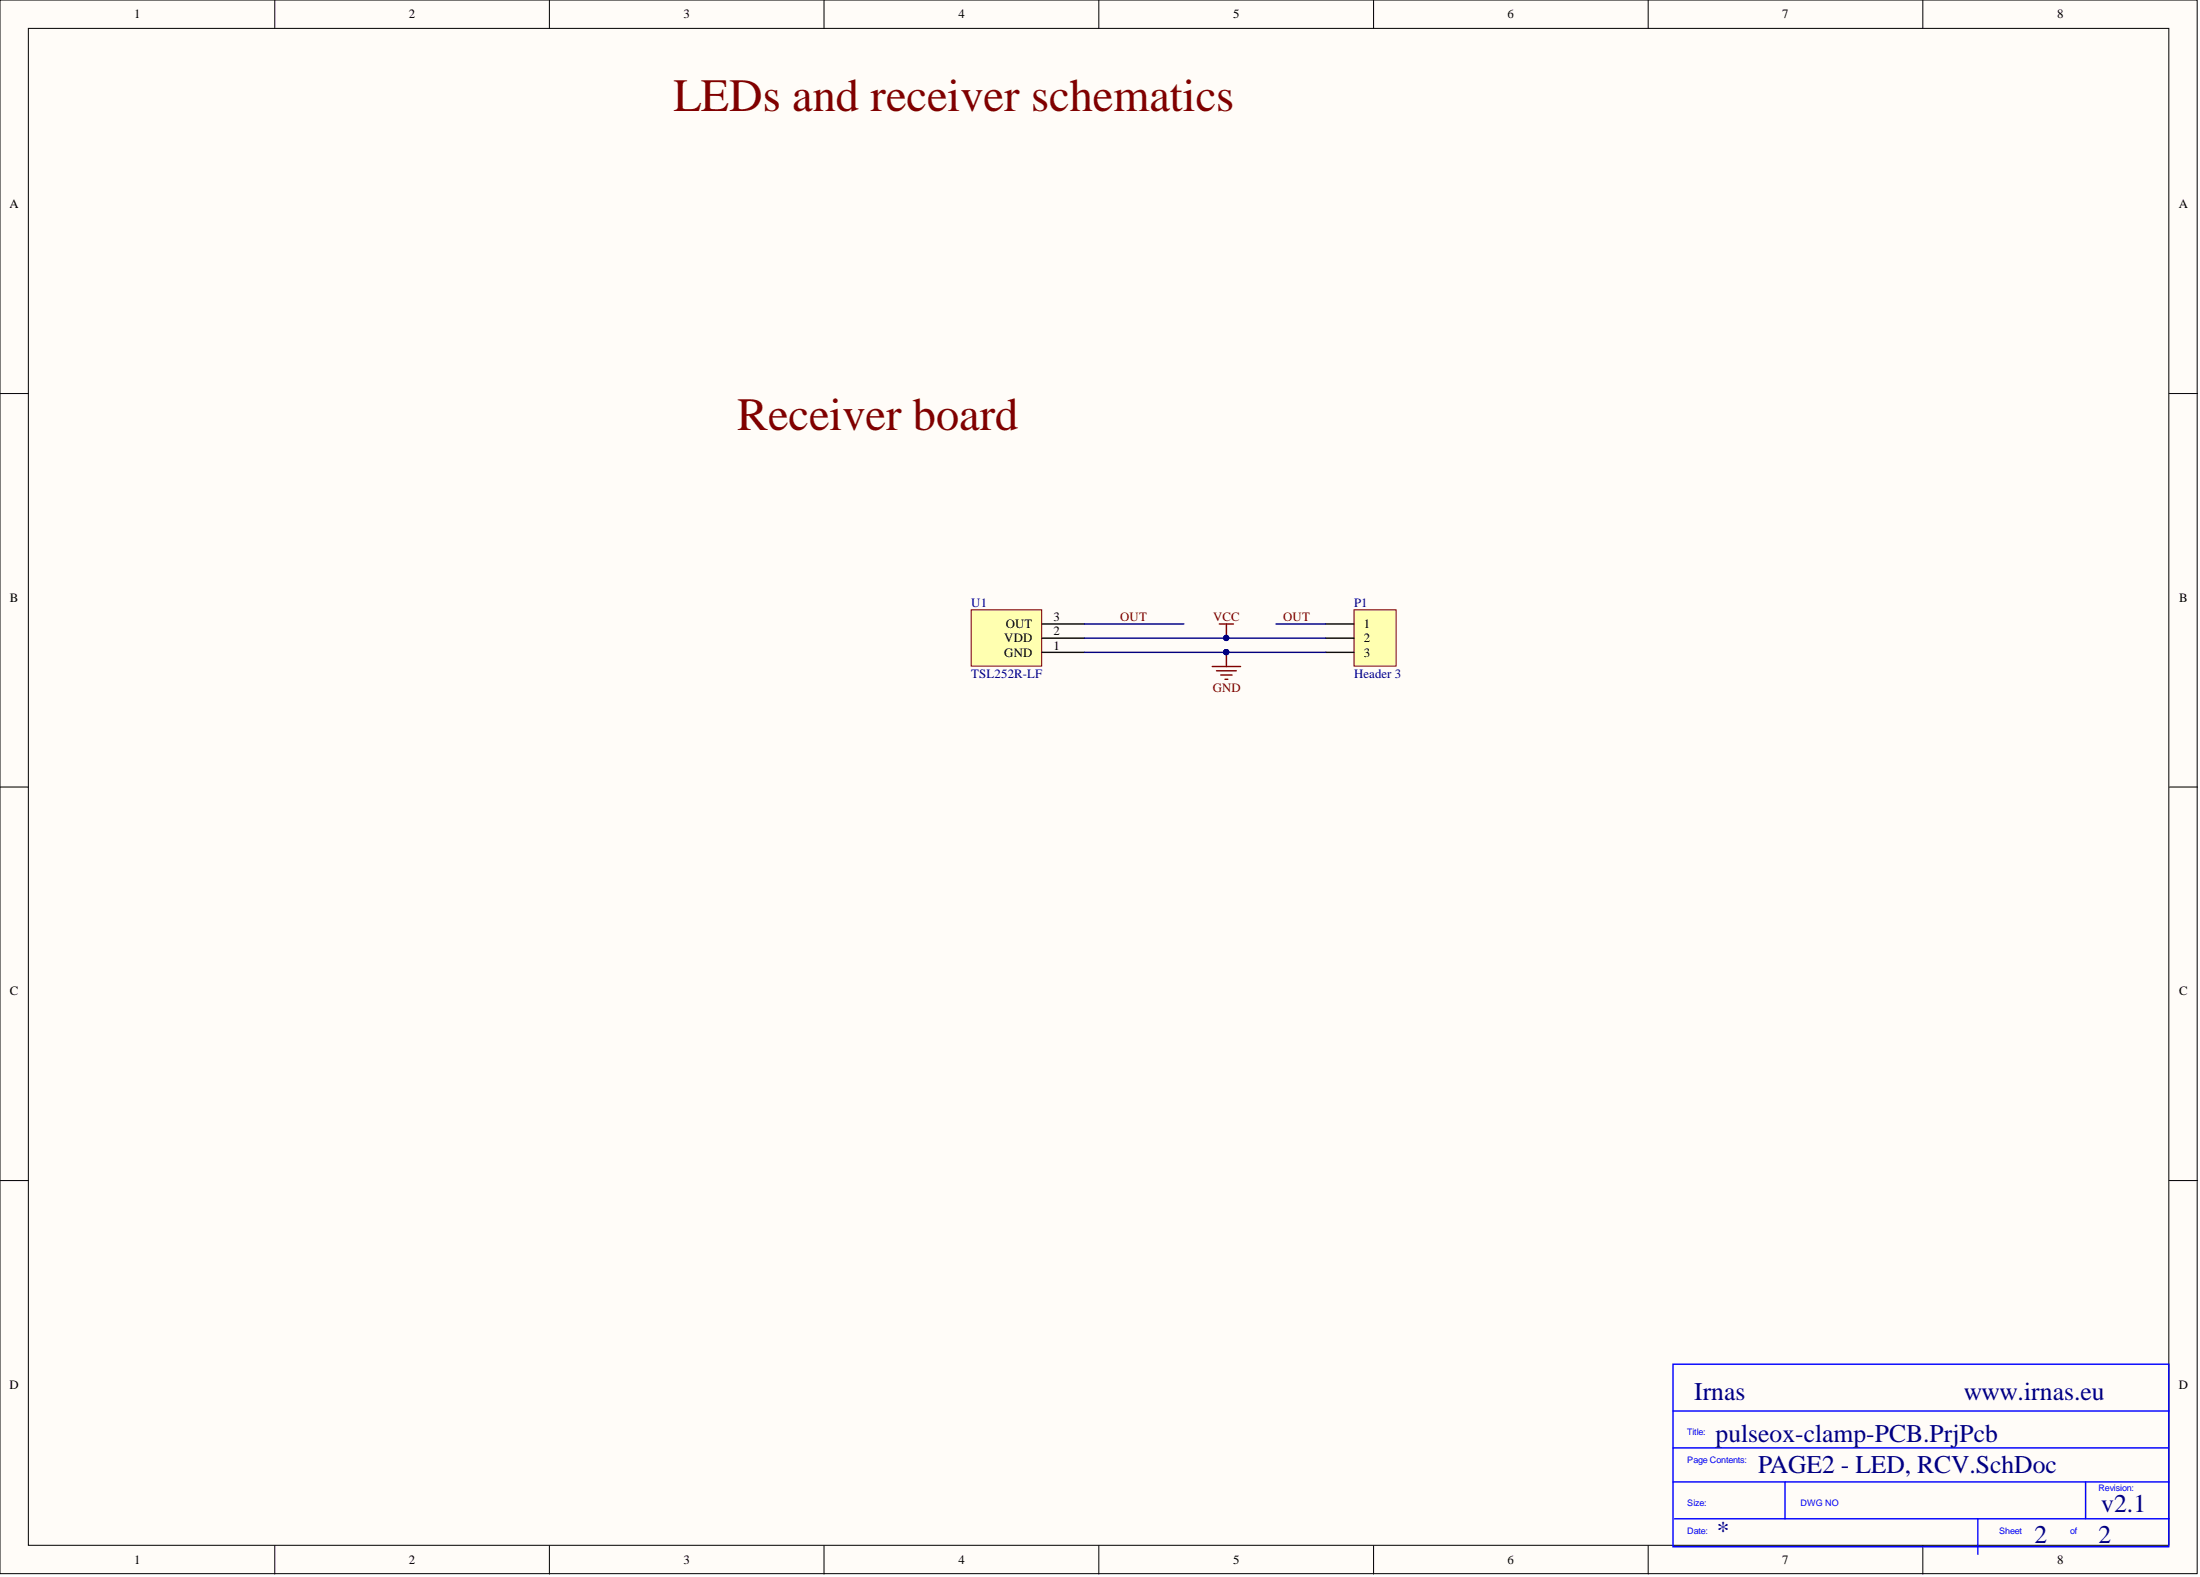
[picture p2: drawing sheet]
<svg xmlns="http://www.w3.org/2000/svg" width="393mm" height="282mm" viewBox="0 0 393 282" stroke-linecap="round" stroke-linejoin="round" font-family="sans-serif">
<g fill="#fffcf8" stroke="#000" stroke-width=".18">
<path d="M0 0h392.8v281.3h-392.8z"/>
<path d="M5.1 5.1h382.7v271.1h-382.7z"/>
</g>
<g fill="none" stroke="#000" stroke-width=".18">
<path d="M49.1 0v5.1M98.2 0v5.1M147.3 0v5.1M196.5 0v5.1M245.6 0v5.1M294.7 0v5.1M343.8 0v5.1M0 70.3h5.1M387.8 70.3h5.1M0 140.7h5.1M387.8 140.7h5.1M0 211h5.1"/>
<path d="M387.8 211h5.1M49.1 276.3v5M98.2 276.3v5M147.3 276.3v5M196.5 276.3v5M245.6 276.3v5M294.7 276.3v5M343.8 276.3v5"/>
</g>
<path d="M299.1 243.8h88.7v32.7h-88.7zM299.1 258.8h88.5M299.1 252.2h88.7M299.1 264.9h88.7M299.4 271.5h88.4M319.2 264.9v6.6M353.6 271.5v6.3M372.9 264.9v6.6" fill="none" stroke="#00f" stroke-width=".25"/>
<path d="M242.1 109h7.5v10.1h-7.5z" fill="#ffffb0" stroke="#800000" stroke-width=".18"/>
<path d="M237 111.5h5.1M237 114.1h5.1M237 116.6h5.1" fill="none" stroke="#000" stroke-width=".25"/>
<path d="M216.7 119.1h5.1M217.5 119.9h3.5M219.3 116.6v2.5M218.3 120.7h2M219 121.4h.5" fill="none" stroke="#800000" stroke-width=".25"/>
<circle cx="219.2" cy="116.6" r=".47" fill="#000080" stroke="#000080" stroke-width=".18"/>
<path d="M173.6 109h12.6v10.1h-12.6z" fill="#ffffb0" stroke="#800000" stroke-width=".18"/>
<path d="M186.3 116.6h7.6M186.3 114.1h7.6M186.3 111.5h7.6" fill="none" stroke="#000" stroke-width=".25"/>
<path d="M218 111.5h2.5M219.3 111.5v2.6" fill="none" stroke="#800000" stroke-width=".25"/>
<g fill="#000080" stroke="#000080" stroke-width=".18">
<circle cx="219.2" cy="114" r=".47"/>
<circle cx="219.2" cy="116.6" r=".47"/>
</g>
<path d="M193.9 114.1h43.1M193.9 111.5h17.8M193.9 116.6h43.1M228.1 111.5h8.9" fill="none" stroke="#000080" stroke-width=".25"/>
<g font-size="8.3" fill="#800000">
<text x="120.4" y="19.8">LEDs and receiver schematics</text>
<text x="131.8" y="76.8">Receiver board</text>
</g>
<g font-size="4.6" fill="#000080">
<text x="302.9" y="250.2">Irnas</text>
<text x="351.1" y="250.2">www.irnas.eu</text>
<text x="306.7" y="257.8">pulseox-clamp-PCB.PrjPcb</text>
<text x="314.3" y="263.4">PAGE2 - LED, RCV.SchDoc</text>
<text x="307" y="275">*</text>
<text x="363.8" y="275.8">2</text>
<text x="375.2" y="275.8">2</text>
<text x="375.7" y="270.2">v2.1</text>
</g>
<g font-size="2.3">
<text x="24" y="3.3">1</text>
<text x="73.1" y="3.3">2</text>
<text x="122.2" y="3.3">3</text>
<text x="171.4" y="3.3">4</text>
<text x="220.5" y="3.3">5</text>
<text x="269.6" y="3.3">6</text>
<text x="318.6" y="3.3">7</text>
<text x="367.8" y="3.3">8</text>
<text x="1.7" y="37.2">A</text>
<text x="389.5" y="37.2">A</text>
<text x="1.8" y="107.6">B</text>
<text x="389.6" y="107.6">B</text>
<text x="179.8" y="112.3">OUT</text>
<text x="188.3" y="113.6">2</text>
<text x="188.3" y="111">3</text>
<text x="243.9" y="112.3">1</text>
<text x="179.6" y="117.4">GND</text>
<text x="179.6" y="114.8">VDD</text>
<text x="188.3" y="116.1">1</text>
<text x="243.9" y="114.8">2</text>
<text x="243.9" y="117.4">3</text>
<text x="1.8" y="177.9">C</text>
<text x="389.6" y="177.9">C</text>
<text x="1.7" y="248.2">D</text>
<text x="389.5" y="248.2">D</text>
<text x="24" y="279.6">1</text>
<text x="73.1" y="279.6">2</text>
<text x="122.2" y="279.6">3</text>
<text x="171.4" y="279.6">4</text>
<text x="220.5" y="279.6">5</text>
<text x="269.6" y="279.6">6</text>
<text x="318.6" y="279.6">7</text>
<text x="367.8" y="279.6">8</text>
</g>
<g font-size="2.3" fill="#000080">
<text x="173.6" y="108.5">U1</text>
<text x="242.1" y="108.5">P1</text>
<text x="173.6" y="121.2">TSL252R-LF</text>
<text x="242.1" y="121.2">Header 3</text>
</g>
<g font-size="2.3" fill="#800000">
<text x="200.3" y="111">OUT</text>
<text x="216.9" y="111">VCC</text>
<text x="229.4" y="111">OUT</text>
<text x="216.8" y="123.7">GND</text>
</g>
<g font-size="1.6" fill="#00f">
<text x="301.7" y="256.4">Title:</text>
<text x="301.7" y="261.5">Page Contents:</text>
<text x="301.7" y="269.1">Size:</text>
<text x="321.9" y="269.1">DWG NO</text>
<text x="375.2" y="266.6">Revision:</text>
<text x="301.7" y="274.2">Date:</text>
<text x="357.4" y="274.2">Sheet</text>
<text x="370.1" y="274.2">of</text>
</g>
</svg>
